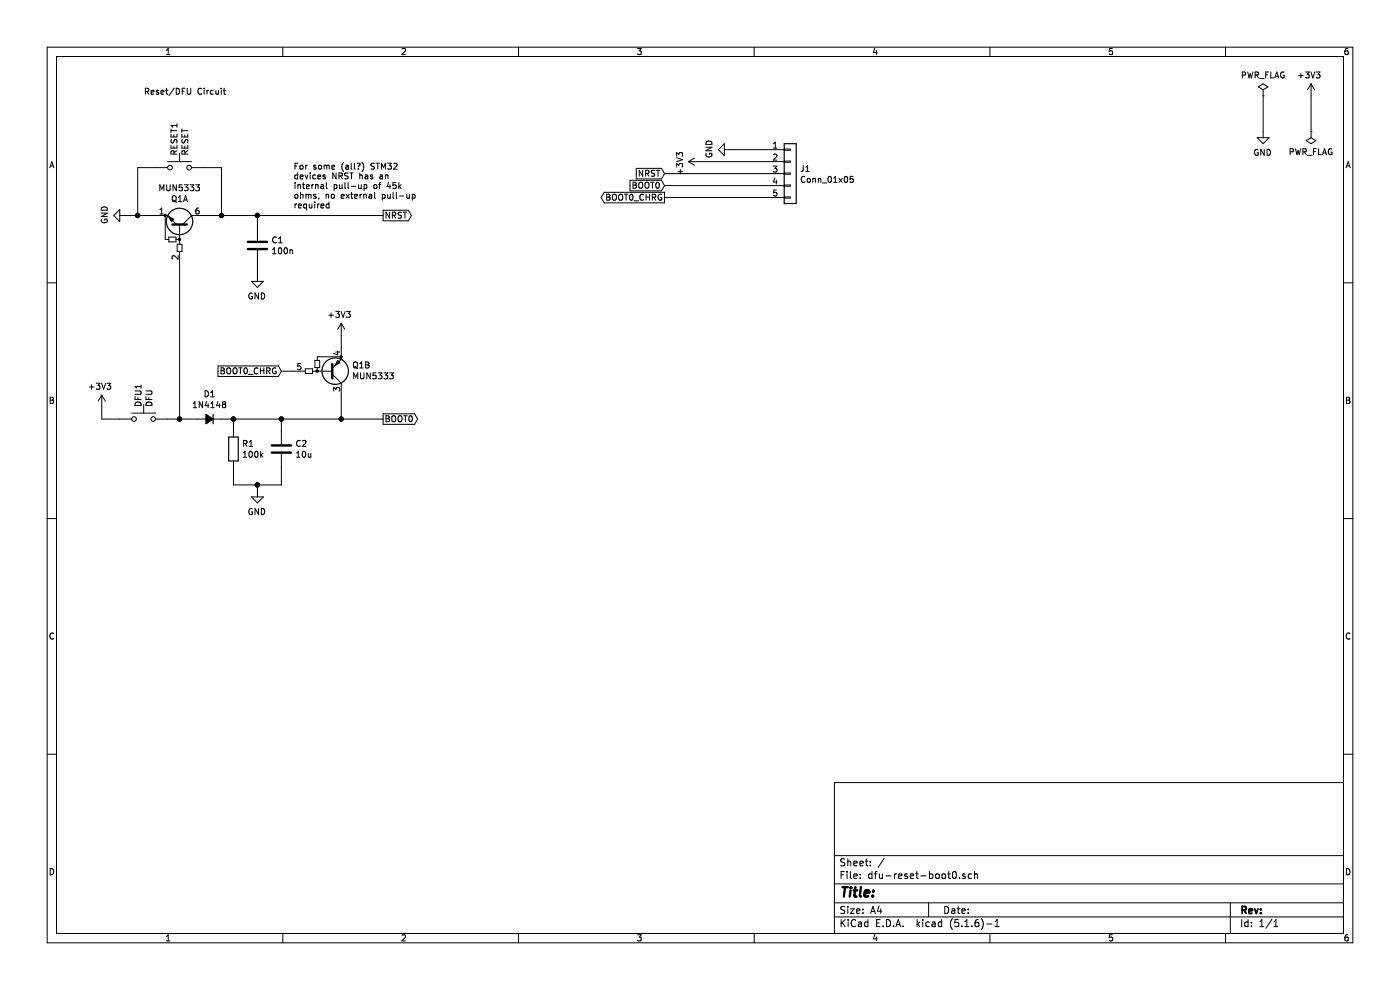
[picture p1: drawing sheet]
EESchema Schematic File Version 4
EELAYER 30 0
EELAYER END
$Descr A4 11693 8268
encoding utf-8
Sheet 1 1
Title ""
Date ""
Rev ""
Comp ""
Comment1 ""
Comment2 ""
Comment3 ""
Comment4 ""
$EndDescr
$Comp
L Switch:SW_Push RESET1
U 1 1
P 1500 1400
F 0 "RESET1" V 1454 1498 50  0000 L CNN
F 1 "RESET" V 1545 1498 50  0000 L CNN
F 2 "Button_Switch_SMD:SW_SPST_TL3342" H 1500 1400 50  0001 C CNN
F 3 "" H 1500 1400 50  0001 C CNN
	1    1500 1400
	1    0    0    -1  
$EndComp
$Comp
L Switch:SW_Push DFU1
U 1 1
P 1200 3500
F 0 "DFU1" V 1154 3598 50  0000 L CNN
F 1 "DFU" V 1245 3598 50  0000 L CNN
F 2 "Button_Switch_SMD:SW_SPST_TL3342" H 1200 3500 50  0001 C CNN
F 3 "" H 1200 3500 50  0001 C CNN
	1    1200 3500
	1    0    0    -1  
$EndComp
$Comp
L power:+3V3 #PWR06
U 1 1
P 850 3400
F 0 "#PWR06" H 850 3250 50  0001 C CNN
F 1 "+3V3" H 865 3573 50  0000 C CNN
F 2 "" H 850 3400 50  0001 C CNN
F 3 "" H 850 3400 50  0001 C CNN
	1    850  3400
	-1   0    0    -1  
$EndComp
Wire Wire Line
	850  3400 850  3500
$Comp
L Device:C C1
U 1 1
P 2150 2050
F 0 "C1" H 2265 2096 50  0000 L CNN
F 1 "100n" H 2265 2005 50  0000 L CNN
F 2 "Capacitor_SMD:C_0805_2012Metric" H 2188 1900 50  0001 C CNN
F 3 "~" H 2150 2050 50  0001 C CNN
	1    2150 2050
	1    0    0    -1  
$EndComp
$Comp
L Device:C C2
U 1 1
P 2350 3750
F 0 "C2" H 2465 3796 50  0000 L CNN
F 1 "10u" H 2465 3705 50  0000 L CNN
F 2 "Capacitor_SMD:C_0805_2012Metric" H 2388 3600 50  0001 C CNN
F 3 "~" H 2350 3750 50  0001 C CNN
	1    2350 3750
	1    0    0    -1  
$EndComp
$Comp
L Device:R R1
U 1 1
P 1950 3750
F 0 "R1" H 2020 3796 50  0000 L CNN
F 1 "100k" H 2020 3705 50  0000 L CNN
F 2 "Resistor_SMD:R_0805_2012Metric" V 1880 3750 50  0001 C CNN
F 3 "~" H 1950 3750 50  0001 C CNN
	1    1950 3750
	1    0    0    -1  
$EndComp
$Comp
L Device:D_Small_ALT D?
U 1 1
P 1750 3500
AR Path="/5CDDAA57/5D249B3D" Ref="D?"  Part="1" 
AR Path="/5D249B3D" Ref="D1"  Part="1" 
F 0 "D1" H 1750 3295 50  0000 C CNN
F 1 "1N4148" H 1750 3386 50  0000 C CNN
F 2 "Diode_SMD:D_SOD-123" V 1750 3500 50  0001 C CNN
F 3 "~" V 1750 3500 50  0001 C CNN
	1    1750 3500
	-1   0    0    1   
$EndComp
Wire Wire Line
	850  3500 1000 3500
Wire Wire Line
	1850 3500 1950 3500
Wire Wire Line
	2150 4100 2150 4050
$Comp
L power:GND #PWR07
U 1 1
P 2150 4100
F 0 "#PWR07" H 2150 3850 50  0001 C CNN
F 1 "GND" H 2155 3927 50  0000 C CNN
F 2 "" H 2150 4100 50  0001 C CNN
F 3 "" H 2150 4100 50  0001 C CNN
	1    2150 4100
	-1   0    0    -1  
$EndComp
Wire Wire Line
	1950 4050 2150 4050
Wire Wire Line
	2150 4050 2350 4050
Connection ~ 2150 4050
Wire Wire Line
	2150 1900 2150 1800
Connection ~ 2150 1800
$Comp
L power:GND #PWR04
U 1 1
P 2150 2300
F 0 "#PWR04" H 2150 2050 50  0001 C CNN
F 1 "GND" H 2155 2127 50  0000 C CNN
F 2 "" H 2150 2300 50  0001 C CNN
F 3 "" H 2150 2300 50  0001 C CNN
	1    2150 2300
	-1   0    0    -1  
$EndComp
$Comp
L power:GND #PWR03
U 1 1
P 1050 1800
F 0 "#PWR03" H 1050 1550 50  0001 C CNN
F 1 "GND" H 1055 1627 50  0000 C CNN
F 2 "" H 1050 1800 50  0001 C CNN
F 3 "" H 1050 1800 50  0001 C CNN
	1    1050 1800
	0    1    -1   0   
$EndComp
Wire Wire Line
	1950 3500 1950 3600
Wire Wire Line
	1950 3500 2350 3500
Wire Wire Line
	2350 3500 2350 3600
Connection ~ 1950 3500
Wire Wire Line
	1300 1400 1150 1400
Wire Wire Line
	1700 1400 1850 1400
Connection ~ 2350 3500
Text GLabel 3200 1800 2    50   Output ~ 0
NRST
Text GLabel 3200 3500 2    50   Output ~ 0
BOOT0
Wire Wire Line
	2150 2200 2150 2300
Text Notes 1200 800  0    50   ~ 0
Reset/DFU Circuit
Text Notes 2450 1750 0    50   ~ 0
For some (all?) STM32\ndevices NRST has an\ninternal pull-up of 45k\nohms, no external pull-up\nrequired
Wire Wire Line
	1950 3900 1950 4050
Wire Wire Line
	2350 3900 2350 4050
Wire Wire Line
	2150 1800 3200 1800
Wire Wire Line
	1400 3500 1500 3500
$Comp
L Device:Q_DUAL_NPN_PNP_BRT_E1B1C2E2B2C1 Q1
U 2 1
P 2800 3100
F 0 "Q1" H 2940 3054 50  0000 L CNN
F 1 "MUN5333" H 2940 3145 50  0000 L CNN
F 2 "Package_TO_SOT_SMD:SOT-363_SC-70-6" H 2800 3100 50  0001 C CNN
F 3 "~" H 2800 3100 50  0001 C CNN
	2    2800 3100
	1    0    0    1   
$EndComp
$Comp
L Device:Q_DUAL_NPN_PNP_BRT_E1B1C2E2B2C1 Q1
U 1 1
P 1500 1850
F 0 "Q1" V 1685 1850 50  0000 C CNN
F 1 "MUN5333" V 1776 1850 50  0000 C CNN
F 2 "Package_TO_SOT_SMD:SOT-363_SC-70-6" H 1500 1850 50  0001 C CNN
F 3 "~" H 1500 1850 50  0001 C CNN
	1    1500 1850
	0    1    -1   0   
$EndComp
Connection ~ 1500 3500
Wire Wire Line
	1500 3500 1650 3500
$Comp
L power:+3V3 #PWR05
U 1 1
P 2850 2800
F 0 "#PWR05" H 2850 2650 50  0001 C CNN
F 1 "+3V3" H 2865 2973 50  0000 C CNN
F 2 "" H 2850 2800 50  0001 C CNN
F 3 "" H 2850 2800 50  0001 C CNN
	1    2850 2800
	-1   0    0    -1  
$EndComp
Wire Wire Line
	2850 2800 2850 2900
Text GLabel 2350 3100 0    50   Input ~ 0
BOOT0_CHRG
Wire Wire Line
	2350 3100 2450 3100
Wire Wire Line
	2850 3300 2850 3500
Wire Wire Line
	1700 1800 1850 1800
Wire Wire Line
	1050 1800 1150 1800
Wire Wire Line
	1150 1400 1150 1800
Connection ~ 1150 1800
Wire Wire Line
	1150 1800 1300 1800
Wire Wire Line
	1850 1400 1850 1800
Connection ~ 1850 1800
Wire Wire Line
	1850 1800 2150 1800
Wire Wire Line
	1500 2200 1500 3500
Connection ~ 2850 3500
Wire Wire Line
	2850 3500 3200 3500
Wire Wire Line
	2350 3500 2850 3500
$Comp
L Connector_Generic:Conn_01x05 J1
U 1 1
P 6600 1450
F 0 "J1" H 6680 1492 50  0000 L CNN
F 1 "Conn_01x05" H 6680 1401 50  0000 L CNN
F 2 "Connector_PinHeader_2.54mm:PinHeader_1x05_P2.54mm_Vertical" H 6600 1450 50  0001 C CNN
F 3 "~" H 6600 1450 50  0001 C CNN
	1    6600 1450
	1    0    0    -1  
$EndComp
$Comp
L power:GND #PWR01
U 1 1
P 6100 1250
F 0 "#PWR01" H 6100 1000 50  0001 C CNN
F 1 "GND" H 6105 1077 50  0000 C CNN
F 2 "" H 6100 1250 50  0001 C CNN
F 3 "" H 6100 1250 50  0001 C CNN
	1    6100 1250
	0    1    -1   0   
$EndComp
Wire Wire Line
	6100 1250 6400 1250
$Comp
L power:+3V3 #PWR02
U 1 1
P 5850 1350
F 0 "#PWR02" H 5850 1200 50  0001 C CNN
F 1 "+3V3" H 5865 1523 50  0000 C CNN
F 2 "" H 5850 1350 50  0001 C CNN
F 3 "" H 5850 1350 50  0001 C CNN
	1    5850 1350
	0    -1   1    0   
$EndComp
Wire Wire Line
	5850 1350 6400 1350
Text GLabel 5550 1450 0    50   Input ~ 0
NRST
Wire Wire Line
	5550 1450 6400 1450
Text GLabel 5550 1550 0    50   Input ~ 0
BOOT0
Wire Wire Line
	5550 1550 6400 1550
Text GLabel 5550 1650 0    50   Output ~ 0
BOOT0_CHRG
Wire Wire Line
	5550 1650 6400 1650
$Comp
L power:GND #PWR0101
U 1 1
P 10550 1100
F 0 "#PWR0101" H 10550 850 50  0001 C CNN
F 1 "GND" H 10555 927 50  0000 C CNN
F 2 "" H 10550 1100 50  0001 C CNN
F 3 "" H 10550 1100 50  0001 C CNN
	1    10550 1100
	-1   0    0    -1  
$EndComp
Wire Wire Line
	10550 1100 10550 800 
$Comp
L power:+3V3 #PWR0102
U 1 1
P 10950 800
F 0 "#PWR0102" H 10950 650 50  0001 C CNN
F 1 "+3V3" H 10965 973 50  0000 C CNN
F 2 "" H 10950 800 50  0001 C CNN
F 3 "" H 10950 800 50  0001 C CNN
	1    10950 800 
	-1   0    0    -1  
$EndComp
$Comp
L power:PWR_FLAG #FLG0101
U 1 1
P 10550 800
F 0 "#FLG0101" H 10550 875 50  0001 C CNN
F 1 "PWR_FLAG" H 10550 973 50  0000 C CNN
F 2 "" H 10550 800 50  0001 C CNN
F 3 "~" H 10550 800 50  0001 C CNN
	1    10550 800 
	1    0    0    -1  
$EndComp
$Comp
L power:PWR_FLAG #FLG0102
U 1 1
P 10950 1100
F 0 "#FLG0102" H 10950 1175 50  0001 C CNN
F 1 "PWR_FLAG" H 10950 1273 50  0000 C CNN
F 2 "" H 10950 1100 50  0001 C CNN
F 3 "~" H 10950 1100 50  0001 C CNN
	1    10950 1100
	-1   0    0    1   
$EndComp
Wire Wire Line
	10950 1100 10950 800 
$EndSCHEMATC
